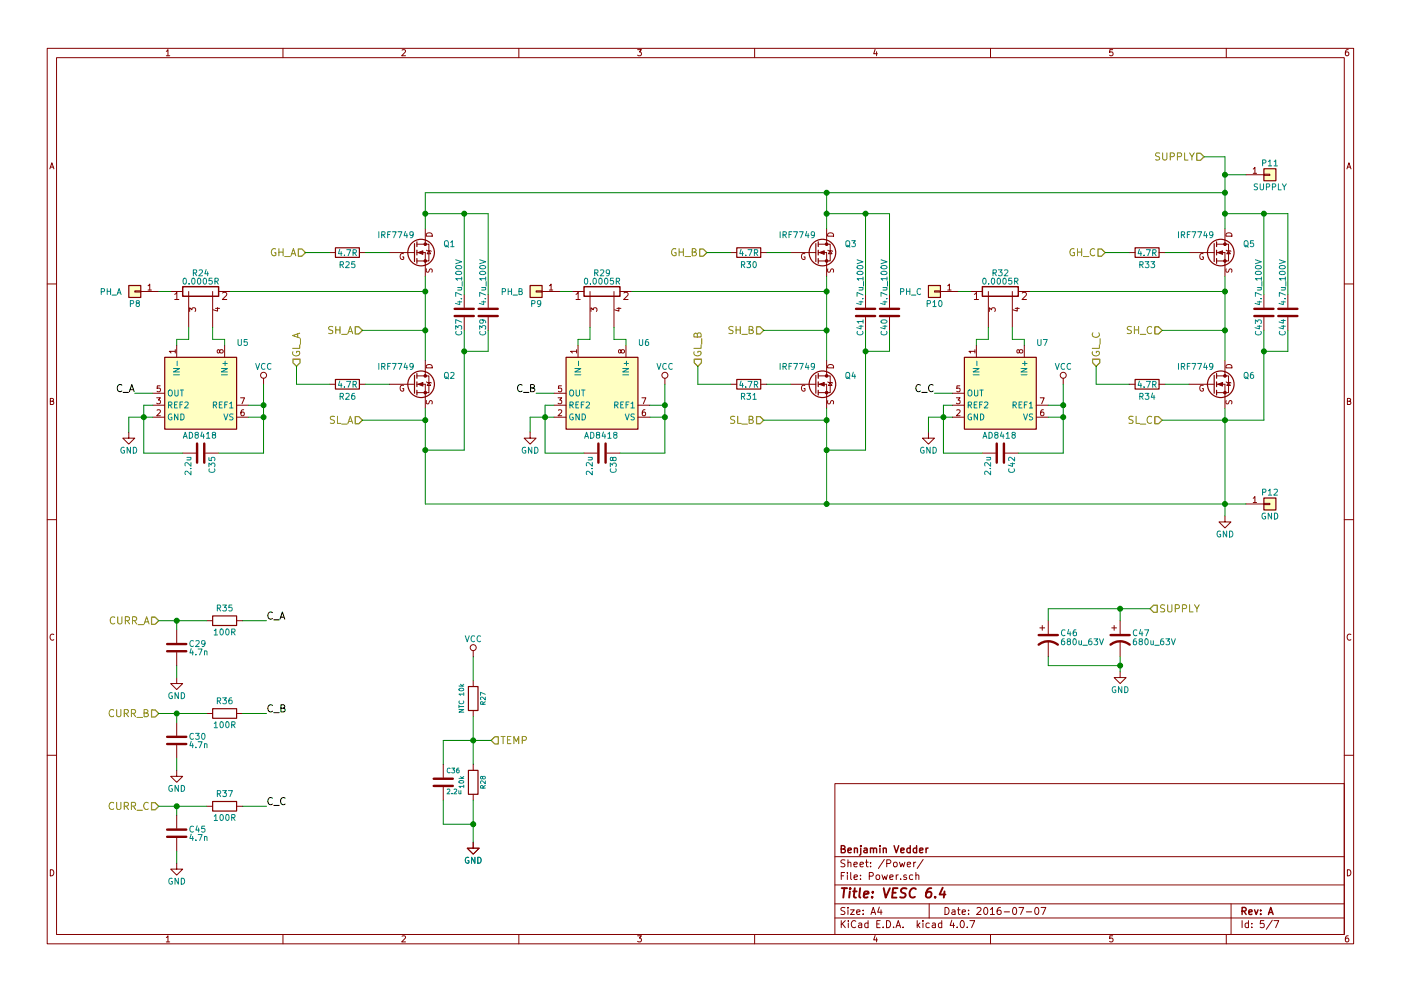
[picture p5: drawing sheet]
EESchema Schematic File Version 2
LIBS:power
LIBS:device
LIBS:transistors
LIBS:conn
LIBS:linear
LIBS:regul
LIBS:74xx
LIBS:cmos4000
LIBS:adc-dac
LIBS:memory
LIBS:xilinx
LIBS:microcontrollers
LIBS:dsp
LIBS:microchip
LIBS:analog_switches
LIBS:motorola
LIBS:texas
LIBS:switches
LIBS:intel
LIBS:audio
LIBS:interface
LIBS:digital-audio
LIBS:philips
LIBS:display
LIBS:cypress
LIBS:siliconi
LIBS:opto
LIBS:atmel
LIBS:contrib
LIBS:valves
LIBS:crf_1
EELAYER 25 0
EELAYER END
$Descr A4 11693 8268
encoding utf-8
Sheet 5 7
Title "VESC 6.4"
Date "2016-07-07"
Rev "A"
Comp "Benjamin Vedder"
Comment1 ""
Comment2 ""
Comment3 ""
Comment4 ""
$EndDescr
Text HLabel 1325 5175 0    60   Input ~ 0
CURR_A
$Comp
L IRF7749 Q1
U 1 1
P 3450 2100
F 0 "Q1" H 3700 2175 50  0000 L CNN
F 1 "IRF7749" H 3150 2250 50  0000 L CNN
F 2 "IR-DirectFETs:DirectFET_L8" H 3700 2025 50  0001 L CIN
F 3 "" H 3450 2100 50  0001 L CNN
	1    3450 2100
	1    0    0    -1  
$EndComp
$Comp
L IRF7749 Q2
U 1 1
P 3450 3200
F 0 "Q2" H 3700 3275 50  0000 L CNN
F 1 "IRF7749" H 3150 3350 50  0000 L CNN
F 2 "IR-DirectFETs:DirectFET_L8" H 3700 3125 50  0001 L CIN
F 3 "" H 3450 3200 50  0001 L CNN
	1    3450 3200
	1    0    0    -1  
$EndComp
$Comp
L R R26
U 1 1
P 2900 3200
F 0 "R26" V 3000 3200 50  0000 C CNN
F 1 "4.7R" V 2900 3200 50  0000 C CNN
F 2 "CRF1:SMD-0603_r" H 2900 3200 60  0001 C CNN
F 3 "" H 2900 3200 60  0001 C CNN
	1    2900 3200
	0    1    1    0   
$EndComp
$Comp
L R R25
U 1 1
P 2900 2100
F 0 "R25" V 3000 2100 50  0000 C CNN
F 1 "4.7R" V 2900 2100 50  0000 C CNN
F 2 "CRF1:SMD-0603_r" H 2900 2100 60  0001 C CNN
F 3 "" H 2900 2100 60  0001 C CNN
	1    2900 2100
	0    1    1    0   
$EndComp
$Comp
L R R35
U 1 1
P 1875 5175
F 0 "R35" V 1975 5175 50  0000 C CNN
F 1 "100R" V 1775 5175 50  0000 C CNN
F 2 "CRF1:SMD-0603_r" H 1875 5175 60  0001 C CNN
F 3 "" H 1875 5175 60  0001 C CNN
	1    1875 5175
	0    1    -1   0   
$EndComp
Text HLabel 2550 2100 0    60   Input ~ 0
GH_A
Text HLabel 2475 3050 1    60   Input ~ 0
GL_A
Text HLabel 3025 2750 0    60   Input ~ 0
SH_A
$Comp
L C C35
U 1 1
P 1675 3775
F 0 "C35" H 1700 3875 50  0000 L CNN
F 1 "2.2u" H 1700 3675 50  0000 L CNN
F 2 "CRF1:SMD-0603_c" H 1713 3625 50  0001 C CNN
F 3 "" H 1675 3775 50  0001 C CNN
	1    1675 3775
	0    1    1    0   
$EndComp
$Comp
L GND #PWR066
U 1 1
P 1075 3600
F 0 "#PWR066" H 1075 3350 50  0001 C CNN
F 1 "GND" H 1075 3450 50  0000 C CNN
F 2 "" H 1075 3600 50  0001 C CNN
F 3 "" H 1075 3600 50  0001 C CNN
	1    1075 3600
	1    0    0    -1  
$EndComp
$Comp
L VCC #PWR067
U 1 1
P 2200 3200
F 0 "#PWR067" H 2200 3050 50  0001 C CNN
F 1 "VCC" H 2200 3350 50  0000 C CNN
F 2 "" H 2200 3200 50  0001 C CNN
F 3 "" H 2200 3200 50  0001 C CNN
	1    2200 3200
	1    0    0    -1  
$EndComp
$Comp
L SHUNT R24
U 1 1
P 1675 2425
F 0 "R24" V 1825 2425 50  0000 C CNN
F 1 "0.0005R" V 1755 2425 50  0000 C CNN
F 2 "CRF1:SHUNT_CSS2H-3920" H 1675 2425 60  0001 C CNN
F 3 "" H 1675 2425 60  0000 C CNN
	1    1675 2425
	0    -1   -1   0   
$EndComp
$Comp
L C C37
U 1 1
P 3875 2600
F 0 "C37" V 3800 2475 50  0000 C TNN
F 1 "4.7u_100V" V 3800 2850 50  0000 C TNN
F 2 "w_smd_cap:c_1210" H 3913 2450 50  0001 C CNN
F 3 "" H 3875 2600 50  0001 C CNN
	1    3875 2600
	1    0    0    -1  
$EndComp
$Comp
L C C39
U 1 1
P 4075 2600
F 0 "C39" V 4000 2475 50  0000 C TNN
F 1 "4.7u_100V" V 4000 2850 50  0000 C TNN
F 2 "w_smd_cap:c_1210" H 4113 2450 50  0001 C CNN
F 3 "" H 4075 2600 50  0001 C CNN
	1    4075 2600
	1    0    0    -1  
$EndComp
Text Label 1125 3275 2    60   ~ 0
C_A
$Comp
L Conn_01x01 P8
U 1 1
P 1125 2425
F 0 "P8" H 1125 2325 50  0000 C CNN
F 1 "PH_A" H 1325 2425 50  0000 C CNN
F 2 "CRF1:1PAD_4x5mm" H 1125 2425 50  0001 C CNN
F 3 "" H 1125 2425 50  0001 C CNN
	1    1125 2425
	-1   0    0    -1  
$EndComp
$Comp
L IRF7749 Q3
U 1 1
P 6800 2100
F 0 "Q3" H 7050 2175 50  0000 L CNN
F 1 "IRF7749" H 6500 2250 50  0000 L CNN
F 2 "IR-DirectFETs:DirectFET_L8" H 7050 2025 50  0001 L CIN
F 3 "" H 6800 2100 50  0001 L CNN
	1    6800 2100
	1    0    0    -1  
$EndComp
$Comp
L IRF7749 Q4
U 1 1
P 6800 3200
F 0 "Q4" H 7050 3275 50  0000 L CNN
F 1 "IRF7749" H 6500 3350 50  0000 L CNN
F 2 "IR-DirectFETs:DirectFET_L8" H 7050 3125 50  0001 L CIN
F 3 "" H 6800 3200 50  0001 L CNN
	1    6800 3200
	1    0    0    -1  
$EndComp
$Comp
L R R31
U 1 1
P 6250 3200
F 0 "R31" V 6350 3200 50  0000 C CNN
F 1 "4.7R" V 6250 3200 50  0000 C CNN
F 2 "CRF1:SMD-0603_r" H 6250 3200 60  0001 C CNN
F 3 "" H 6250 3200 60  0001 C CNN
	1    6250 3200
	0    1    1    0   
$EndComp
$Comp
L R R30
U 1 1
P 6250 2100
F 0 "R30" V 6350 2100 50  0000 C CNN
F 1 "4.7R" V 6250 2100 50  0000 C CNN
F 2 "CRF1:SMD-0603_r" H 6250 2100 60  0001 C CNN
F 3 "" H 6250 2100 60  0001 C CNN
	1    6250 2100
	0    1    1    0   
$EndComp
Text HLabel 5900 2100 0    60   Input ~ 0
GH_B
Text HLabel 5825 3050 1    60   Input ~ 0
GL_B
Text HLabel 6375 2750 0    60   Input ~ 0
SH_B
$Comp
L GND #PWR068
U 1 1
P 4425 3600
F 0 "#PWR068" H 4425 3350 50  0001 C CNN
F 1 "GND" H 4425 3450 50  0000 C CNN
F 2 "" H 4425 3600 50  0001 C CNN
F 3 "" H 4425 3600 50  0001 C CNN
	1    4425 3600
	1    0    0    -1  
$EndComp
$Comp
L VCC #PWR069
U 1 1
P 5550 3200
F 0 "#PWR069" H 5550 3050 50  0001 C CNN
F 1 "VCC" H 5550 3350 50  0000 C CNN
F 2 "" H 5550 3200 50  0001 C CNN
F 3 "" H 5550 3200 50  0001 C CNN
	1    5550 3200
	1    0    0    -1  
$EndComp
$Comp
L SHUNT R29
U 1 1
P 5025 2425
F 0 "R29" V 5175 2425 50  0000 C CNN
F 1 "0.0005R" V 5105 2425 50  0000 C CNN
F 2 "CRF1:SHUNT_CSS2H-3920" H 5025 2425 60  0001 C CNN
F 3 "" H 5025 2425 60  0000 C CNN
	1    5025 2425
	0    -1   -1   0   
$EndComp
$Comp
L C C41
U 1 1
P 7225 2600
F 0 "C41" V 7150 2475 50  0000 C TNN
F 1 "4.7u_100V" V 7150 2850 50  0000 C TNN
F 2 "w_smd_cap:c_1210" H 7263 2450 50  0001 C CNN
F 3 "" H 7225 2600 50  0001 C CNN
	1    7225 2600
	1    0    0    -1  
$EndComp
$Comp
L C C40
U 1 1
P 7425 2600
F 0 "C40" V 7350 2475 50  0000 C TNN
F 1 "4.7u_100V" V 7350 2850 50  0000 C TNN
F 2 "w_smd_cap:c_1210" H 7463 2450 50  0001 C CNN
F 3 "" H 7425 2600 50  0001 C CNN
	1    7425 2600
	1    0    0    -1  
$EndComp
Text Label 4475 3275 2    60   ~ 0
C_B
$Comp
L IRF7749 Q5
U 1 1
P 10125 2100
F 0 "Q5" H 10375 2175 50  0000 L CNN
F 1 "IRF7749" H 9825 2250 50  0000 L CNN
F 2 "IR-DirectFETs:DirectFET_L8" H 10375 2025 50  0001 L CIN
F 3 "" H 10125 2100 50  0001 L CNN
	1    10125 2100
	1    0    0    -1  
$EndComp
$Comp
L IRF7749 Q6
U 1 1
P 10125 3200
F 0 "Q6" H 10375 3275 50  0000 L CNN
F 1 "IRF7749" H 9825 3350 50  0000 L CNN
F 2 "IR-DirectFETs:DirectFET_L8" H 10375 3125 50  0001 L CIN
F 3 "" H 10125 3200 50  0001 L CNN
	1    10125 3200
	1    0    0    -1  
$EndComp
$Comp
L R R34
U 1 1
P 9575 3200
F 0 "R34" V 9675 3200 50  0000 C CNN
F 1 "4.7R" V 9575 3200 50  0000 C CNN
F 2 "CRF1:SMD-0603_r" H 9575 3200 60  0001 C CNN
F 3 "" H 9575 3200 60  0001 C CNN
	1    9575 3200
	0    1    1    0   
$EndComp
$Comp
L R R33
U 1 1
P 9575 2100
F 0 "R33" V 9675 2100 50  0000 C CNN
F 1 "4.7R" V 9575 2100 50  0000 C CNN
F 2 "CRF1:SMD-0603_r" H 9575 2100 60  0001 C CNN
F 3 "" H 9575 2100 60  0001 C CNN
	1    9575 2100
	0    1    1    0   
$EndComp
Text HLabel 9225 2100 0    60   Input ~ 0
GH_C
Text HLabel 9150 3050 1    60   Input ~ 0
GL_C
Text HLabel 9700 2750 0    60   Input ~ 0
SH_C
$Comp
L GND #PWR070
U 1 1
P 7750 3600
F 0 "#PWR070" H 7750 3350 50  0001 C CNN
F 1 "GND" H 7750 3450 50  0000 C CNN
F 2 "" H 7750 3600 50  0001 C CNN
F 3 "" H 7750 3600 50  0001 C CNN
	1    7750 3600
	1    0    0    -1  
$EndComp
$Comp
L VCC #PWR071
U 1 1
P 8875 3200
F 0 "#PWR071" H 8875 3050 50  0001 C CNN
F 1 "VCC" H 8875 3350 50  0000 C CNN
F 2 "" H 8875 3200 50  0001 C CNN
F 3 "" H 8875 3200 50  0001 C CNN
	1    8875 3200
	1    0    0    -1  
$EndComp
$Comp
L SHUNT R32
U 1 1
P 8350 2425
F 0 "R32" V 8500 2425 50  0000 C CNN
F 1 "0.0005R" V 8430 2425 50  0000 C CNN
F 2 "CRF1:SHUNT_CSS2H-3920" H 8350 2425 60  0001 C CNN
F 3 "" H 8350 2425 60  0000 C CNN
	1    8350 2425
	0    -1   -1   0   
$EndComp
$Comp
L C C43
U 1 1
P 10550 2600
F 0 "C43" V 10475 2475 50  0000 C TNN
F 1 "4.7u_100V" V 10475 2850 50  0000 C TNN
F 2 "w_smd_cap:c_1210" H 10588 2450 50  0001 C CNN
F 3 "" H 10550 2600 50  0001 C CNN
	1    10550 2600
	1    0    0    -1  
$EndComp
$Comp
L C C44
U 1 1
P 10750 2600
F 0 "C44" V 10675 2475 50  0000 C TNN
F 1 "4.7u_100V" V 10675 2850 50  0000 C TNN
F 2 "w_smd_cap:c_1210" H 10788 2450 50  0001 C CNN
F 3 "" H 10750 2600 50  0001 C CNN
	1    10750 2600
	1    0    0    -1  
$EndComp
Text Label 7800 3275 2    60   ~ 0
C_C
$Comp
L GND #PWR072
U 1 1
P 10225 4300
F 0 "#PWR072" H 10225 4050 50  0001 C CNN
F 1 "GND" H 10225 4150 50  0000 C CNN
F 2 "" H 10225 4300 50  0001 C CNN
F 3 "" H 10225 4300 50  0001 C CNN
	1    10225 4300
	1    0    0    -1  
$EndComp
$Comp
L Conn_01x01 P12
U 1 1
P 10600 4200
F 0 "P12" H 10600 4300 50  0000 C CNN
F 1 "GND" H 10600 4100 50  0000 C CNN
F 2 "CRF1:1PAD_6x5mm" H 10600 4200 50  0001 C CNN
F 3 "" H 10600 4200 50  0001 C CNN
	1    10600 4200
	1    0    0    -1  
$EndComp
$Comp
L Conn_01x01 P11
U 1 1
P 10600 1450
F 0 "P11" H 10600 1550 50  0000 C CNN
F 1 "SUPPLY" H 10600 1350 50  0000 C CNN
F 2 "CRF1:1PAD_6x5mm" H 10600 1450 50  0001 C CNN
F 3 "" H 10600 1450 50  0001 C CNN
	1    10600 1450
	1    0    0    -1  
$EndComp
Text HLabel 10050 1300 0    60   Input ~ 0
SUPPLY
Text HLabel 3025 3500 0    60   Input ~ 0
SL_A
Text HLabel 6375 3500 0    60   Input ~ 0
SL_B
Text HLabel 9700 3500 0    60   Input ~ 0
SL_C
Text Label 2225 5175 0    60   ~ 0
C_A
$Comp
L C C29
U 1 1
P 1475 5400
F 0 "C29" H 1575 5435 50  0000 L CNN
F 1 "4.7n" H 1575 5365 50  0000 L CNN
F 2 "CRF1:SMD-0603_c" H 1513 5350 50  0001 C CNN
F 3 "" H 1475 5400 50  0001 C CNN
	1    1475 5400
	1    0    0    -1  
$EndComp
$Comp
L GND #PWR073
U 1 1
P 1475 5650
F 0 "#PWR073" H 1475 5400 50  0001 C CNN
F 1 "GND" H 1475 5500 50  0000 C CNN
F 2 "" H 1475 5650 50  0001 C CNN
F 3 "" H 1475 5650 50  0001 C CNN
	1    1475 5650
	1    0    0    -1  
$EndComp
Text HLabel 1325 5950 0    60   Input ~ 0
CURR_B
$Comp
L R R36
U 1 1
P 1875 5950
F 0 "R36" V 1975 5950 50  0000 C CNN
F 1 "100R" V 1775 5950 50  0000 C CNN
F 2 "CRF1:SMD-0603_r" H 1875 5950 60  0001 C CNN
F 3 "" H 1875 5950 60  0001 C CNN
	1    1875 5950
	0    1    -1   0   
$EndComp
Text Label 2225 5950 0    60   ~ 0
C_B
$Comp
L C C30
U 1 1
P 1475 6175
F 0 "C30" H 1575 6210 50  0000 L CNN
F 1 "4.7n" H 1575 6140 50  0000 L CNN
F 2 "CRF1:SMD-0603_c" H 1513 6125 50  0001 C CNN
F 3 "" H 1475 6175 50  0001 C CNN
	1    1475 6175
	1    0    0    -1  
$EndComp
$Comp
L GND #PWR074
U 1 1
P 1475 6425
F 0 "#PWR074" H 1475 6175 50  0001 C CNN
F 1 "GND" H 1475 6275 50  0000 C CNN
F 2 "" H 1475 6425 50  0001 C CNN
F 3 "" H 1475 6425 50  0001 C CNN
	1    1475 6425
	1    0    0    -1  
$EndComp
Text HLabel 1325 6725 0    60   Input ~ 0
CURR_C
$Comp
L R R37
U 1 1
P 1875 6725
F 0 "R37" V 1975 6725 50  0000 C CNN
F 1 "100R" V 1775 6725 50  0000 C CNN
F 2 "CRF1:SMD-0603_r" H 1875 6725 60  0001 C CNN
F 3 "" H 1875 6725 60  0001 C CNN
	1    1875 6725
	0    1    -1   0   
$EndComp
Text Label 2225 6725 0    60   ~ 0
C_C
$Comp
L C C45
U 1 1
P 1475 6950
F 0 "C45" H 1575 6985 50  0000 L CNN
F 1 "4.7n" H 1575 6915 50  0000 L CNN
F 2 "CRF1:SMD-0603_c" H 1513 6900 50  0001 C CNN
F 3 "" H 1475 6950 50  0001 C CNN
	1    1475 6950
	1    0    0    -1  
$EndComp
$Comp
L GND #PWR075
U 1 1
P 1475 7200
F 0 "#PWR075" H 1475 6950 50  0001 C CNN
F 1 "GND" H 1475 7050 50  0000 C CNN
F 2 "" H 1475 7200 50  0001 C CNN
F 3 "" H 1475 7200 50  0001 C CNN
	1    1475 7200
	1    0    0    -1  
$EndComp
$Comp
L R R27
U 1 1
P 3950 5825
F 0 "R27" V 4030 5825 40  0000 C CNN
F 1 "NTC 10k" V 3850 5826 40  0000 C CNN
F 2 "CRF1:SMD-0603_r" V 3880 5825 30  0001 C CNN
F 3 "" H 3950 5825 30  0000 C CNN
	1    3950 5825
	1    0    0    -1  
$EndComp
$Comp
L R R28
U 1 1
P 3950 6525
F 0 "R28" V 4030 6525 40  0000 C CNN
F 1 "10k" V 3850 6526 40  0000 C CNN
F 2 "CRF1:SMD-0603_r" V 3880 6525 30  0001 C CNN
F 3 "" H 3950 6525 30  0000 C CNN
	1    3950 6525
	1    0    0    -1  
$EndComp
$Comp
L C C36
U 1 1
P 3700 6525
F 0 "C36" H 3725 6625 40  0000 L CNN
F 1 "2.2u" H 3725 6450 40  0000 L CNN
F 2 "CRF1:SMD-0603_c" H 3738 6375 30  0001 C CNN
F 3 "" H 3700 6525 60  0000 C CNN
	1    3700 6525
	1    0    0    -1  
$EndComp
Text HLabel 4100 6175 2    60   Input ~ 0
TEMP
$Comp
L GND #PWR076
U 1 1
P 3950 7025
F 0 "#PWR076" H 3950 6775 50  0001 C CNN
F 1 "GND" H 3950 6875 50  0000 C CNN
F 2 "" H 3950 7025 50  0001 C CNN
F 3 "" H 3950 7025 50  0001 C CNN
	1    3950 7025
	1    0    0    -1  
$EndComp
$Comp
L GND #PWR077
U 1 1
P 3950 7025
F 0 "#PWR077" H 3950 6775 50  0001 C CNN
F 1 "GND" H 3950 6875 50  0000 C CNN
F 2 "" H 3950 7025 50  0001 C CNN
F 3 "" H 3950 7025 50  0001 C CNN
	1    3950 7025
	1    0    0    -1  
$EndComp
$Comp
L VCC #PWR078
U 1 1
P 3950 5475
F 0 "#PWR078" H 3950 5325 50  0001 C CNN
F 1 "VCC" H 3950 5625 50  0000 C CNN
F 2 "" H 3950 5475 50  0001 C CNN
F 3 "" H 3950 5475 50  0001 C CNN
	1    3950 5475
	1    0    0    -1  
$EndComp
$Comp
L CP1 C46
U 1 1
P 8750 5325
F 0 "C46" H 8850 5375 50  0000 L CNN
F 1 "680u_63V" H 8850 5300 50  0000 L CNN
F 2 "Capacitors_THT:CP_Radial_D12.5mm_P5.00mm" H 8750 5325 50  0001 C CNN
F 3 "" H 8750 5325 50  0001 C CNN
	1    8750 5325
	1    0    0    -1  
$EndComp
$Comp
L GND #PWR079
U 1 1
P 9350 5600
F 0 "#PWR079" H 9350 5350 50  0001 C CNN
F 1 "GND" H 9350 5450 50  0000 C CNN
F 2 "" H 9350 5600 50  0001 C CNN
F 3 "" H 9350 5600 50  0001 C CNN
	1    9350 5600
	1    0    0    -1  
$EndComp
Text HLabel 9600 5075 2    60   Input ~ 0
SUPPLY
$Comp
L CP1 C47
U 1 1
P 9350 5325
F 0 "C47" H 9450 5375 50  0000 L CNN
F 1 "680u_63V" H 9450 5300 50  0000 L CNN
F 2 "Capacitors_THT:CP_Radial_D12.5mm_P5.00mm" H 9350 5325 50  0001 C CNN
F 3 "" H 9350 5325 50  0001 C CNN
	1    9350 5325
	1    0    0    -1  
$EndComp
$Comp
L AD8418-CST U5
U 1 1
P 1675 3275
F 0 "U5" H 1375 3700 50  0000 R CNN
F 1 "AD8418" H 1825 2925 50  0000 R CNN
F 2 "Housings_SSOP:MSOP-8_3x3mm_Pitch0.65mm" H 1725 2925 50  0001 C CNN
F 3 "" H 2325 2575 50  0001 C CNN
	1    1675 3275
	-1   0    0    -1  
$EndComp
$Comp
L AD8418-CST U6
U 1 1
P 5025 3275
F 0 "U6" H 4725 3700 50  0000 R CNN
F 1 "AD8418" H 5175 2925 50  0000 R CNN
F 2 "Housings_SSOP:MSOP-8_3x3mm_Pitch0.65mm" H 5075 2925 50  0001 C CNN
F 3 "" H 5675 2575 50  0001 C CNN
	1    5025 3275
	-1   0    0    -1  
$EndComp
$Comp
L AD8418-CST U7
U 1 1
P 8350 3275
F 0 "U7" H 8050 3700 50  0000 R CNN
F 1 "AD8418" H 8500 2925 50  0000 R CNN
F 2 "Housings_SSOP:MSOP-8_3x3mm_Pitch0.65mm" H 8400 2925 50  0001 C CNN
F 3 "" H 9000 2575 50  0001 C CNN
	1    8350 3275
	-1   0    0    -1  
$EndComp
$Comp
L Conn_01x01 P9
U 1 1
P 4475 2425
F 0 "P9" H 4475 2325 50  0000 C CNN
F 1 "PH_B" H 4675 2425 50  0000 C CNN
F 2 "CRF1:1PAD_4x5mm" H 4475 2425 50  0001 C CNN
F 3 "" H 4475 2425 50  0001 C CNN
	1    4475 2425
	-1   0    0    -1  
$EndComp
$Comp
L Conn_01x01 P10
U 1 1
P 7800 2425
F 0 "P10" H 7800 2325 50  0000 C CNN
F 1 "PH_C" H 8000 2425 50  0000 C CNN
F 2 "CRF1:1PAD_4x5mm" H 7800 2425 50  0001 C CNN
F 3 "" H 7800 2425 50  0001 C CNN
	1    7800 2425
	-1   0    0    -1  
$EndComp
$Comp
L C C38
U 1 1
P 5025 3775
F 0 "C38" H 5050 3875 50  0000 L CNN
F 1 "2.2u" H 5050 3675 50  0000 L CNN
F 2 "CRF1:SMD-0603_c" H 5063 3625 50  0001 C CNN
F 3 "" H 5025 3775 50  0001 C CNN
	1    5025 3775
	0    1    1    0   
$EndComp
$Comp
L C C42
U 1 1
P 8350 3775
F 0 "C42" H 8375 3875 50  0000 L CNN
F 1 "2.2u" H 8375 3675 50  0000 L CNN
F 2 "CRF1:SMD-0603_c" H 8388 3625 50  0001 C CNN
F 3 "" H 8350 3775 50  0001 C CNN
	1    8350 3775
	0    1    1    0   
$EndComp
Wire Wire Line
	1325 5175 1725 5175
Wire Wire Line
	2025 5175 2225 5175
Wire Wire Line
	3550 2300 3550 3000
Wire Wire Line
	3050 2100 3250 2100
Wire Wire Line
	3050 3200 3250 3200
Connection ~ 3550 2750
Wire Wire Line
	3550 1600 3550 1900
Wire Wire Line
	2550 2100 2750 2100
Connection ~ 3550 3500
Wire Wire Line
	1200 3775 1525 3775
Wire Wire Line
	2200 3775 1825 3775
Wire Wire Line
	2200 3200 2200 3775
Wire Wire Line
	2200 3375 2075 3375
Wire Wire Line
	2075 3475 2200 3475
Connection ~ 2200 3475
Wire Wire Line
	1200 3375 1200 3775
Wire Wire Line
	1200 3375 1275 3375
Wire Wire Line
	1075 3475 1275 3475
Connection ~ 1200 3475
Wire Wire Line
	1075 3475 1075 3600
Wire Wire Line
	3025 2750 3550 2750
Connection ~ 2200 3375
Wire Wire Line
	3550 2425 1925 2425
Connection ~ 3550 2425
Wire Wire Line
	1875 2825 1875 2875
Wire Wire Line
	1875 2825 1775 2825
Wire Wire Line
	1775 2825 1775 2725
Wire Wire Line
	1475 2875 1475 2825
Wire Wire Line
	1475 2825 1575 2825
Wire Wire Line
	1575 2825 1575 2725
Wire Wire Line
	3875 2450 3875 1775
Wire Wire Line
	3550 1775 4075 1775
Connection ~ 3550 1775
Wire Wire Line
	3875 2750 3875 3750
Wire Wire Line
	3875 3750 3550 3750
Connection ~ 3550 3750
Wire Wire Line
	3550 3400 3550 4200
Wire Wire Line
	4075 1775 4075 2450
Connection ~ 3875 1775
Wire Wire Line
	4075 2750 4075 2925
Wire Wire Line
	4075 2925 3875 2925
Connection ~ 3875 2925
Wire Wire Line
	1275 3275 1125 3275
Wire Wire Line
	1425 2425 1325 2425
Wire Wire Line
	6900 2300 6900 3000
Wire Wire Line
	6400 2100 6600 2100
Wire Wire Line
	6400 3200 6600 3200
Connection ~ 6900 2750
Wire Wire Line
	6900 1600 6900 1900
Wire Wire Line
	5900 2100 6100 2100
Connection ~ 6900 3500
Wire Wire Line
	4550 3775 4875 3775
Wire Wire Line
	5550 3775 5175 3775
Wire Wire Line
	5550 3200 5550 3775
Wire Wire Line
	5550 3375 5425 3375
Wire Wire Line
	5425 3475 5550 3475
Connection ~ 5550 3475
Wire Wire Line
	4550 3375 4550 3775
Wire Wire Line
	4550 3375 4625 3375
Wire Wire Line
	4425 3475 4625 3475
Connection ~ 4550 3475
Wire Wire Line
	4425 3475 4425 3600
Wire Wire Line
	6375 2750 6900 2750
Connection ~ 5550 3375
Wire Wire Line
	6900 2425 5275 2425
Connection ~ 6900 2425
Wire Wire Line
	5225 2825 5225 2875
Wire Wire Line
	5225 2825 5125 2825
Wire Wire Line
	5125 2825 5125 2725
Wire Wire Line
	4825 2875 4825 2825
Wire Wire Line
	4825 2825 4925 2825
Wire Wire Line
	4925 2825 4925 2725
Wire Wire Line
	7225 2450 7225 1775
Wire Wire Line
	6900 1775 7425 1775
Connection ~ 6900 1775
Wire Wire Line
	7225 2750 7225 3750
Wire Wire Line
	7225 3750 6900 3750
Connection ~ 6900 3750
Wire Wire Line
	7425 1775 7425 2450
Connection ~ 7225 1775
Wire Wire Line
	7425 2750 7425 2925
Wire Wire Line
	7425 2925 7225 2925
Connection ~ 7225 2925
Wire Wire Line
	4625 3275 4475 3275
Wire Wire Line
	4775 2425 4675 2425
Wire Wire Line
	10225 2300 10225 3000
Wire Wire Line
	9725 2100 9925 2100
Wire Wire Line
	9725 3200 9925 3200
Connection ~ 10225 2750
Wire Wire Line
	10225 1300 10225 1900
Wire Wire Line
	9225 2100 9425 2100
Connection ~ 10225 3500
Wire Wire Line
	7875 3775 8200 3775
Wire Wire Line
	8875 3200 8875 3775
Wire Wire Line
	8875 3375 8750 3375
Wire Wire Line
	8875 3475 8750 3475
Wire Wire Line
	7875 3375 7875 3775
Wire Wire Line
	7875 3375 7950 3375
Wire Wire Line
	7750 3475 7950 3475
Connection ~ 7875 3475
Wire Wire Line
	7750 3475 7750 3600
Wire Wire Line
	9700 2750 10225 2750
Connection ~ 8875 3375
Wire Wire Line
	10225 2425 8600 2425
Connection ~ 10225 2425
Wire Wire Line
	8550 2825 8550 2875
Wire Wire Line
	8550 2825 8450 2825
Wire Wire Line
	8450 2825 8450 2725
Wire Wire Line
	8150 2875 8150 2825
Wire Wire Line
	8150 2825 8250 2825
Wire Wire Line
	8250 2825 8250 2725
Wire Wire Line
	10550 2450 10550 1775
Wire Wire Line
	10225 1775 10750 1775
Connection ~ 10225 1775
Wire Wire Line
	10550 3500 10550 2750
Wire Wire Line
	10225 3400 10225 4300
Wire Wire Line
	10750 1775 10750 2450
Connection ~ 10550 1775
Wire Wire Line
	10750 2750 10750 2925
Wire Wire Line
	10750 2925 10550 2925
Connection ~ 10550 2925
Wire Wire Line
	7950 3275 7800 3275
Wire Wire Line
	8100 2425 8000 2425
Wire Wire Line
	3550 1600 10225 1600
Connection ~ 6900 1600
Wire Wire Line
	10225 1300 10050 1300
Connection ~ 10225 1600
Wire Wire Line
	10225 1450 10400 1450
Connection ~ 10225 1450
Wire Wire Line
	2475 3200 2750 3200
Wire Wire Line
	3550 3500 3025 3500
Wire Wire Line
	5825 3200 6100 3200
Wire Wire Line
	5825 3200 5825 3050
Wire Wire Line
	6900 3500 6375 3500
Wire Wire Line
	2475 3200 2475 3050
Wire Wire Line
	9150 3200 9425 3200
Wire Wire Line
	9150 3200 9150 3050
Wire Wire Line
	1475 5250 1475 5175
Connection ~ 1475 5175
Wire Wire Line
	1475 5550 1475 5650
Wire Wire Line
	1325 5950 1725 5950
Wire Wire Line
	2025 5950 2225 5950
Wire Wire Line
	1475 6025 1475 5950
Connection ~ 1475 5950
Wire Wire Line
	1475 6325 1475 6425
Wire Wire Line
	1325 6725 1725 6725
Wire Wire Line
	2025 6725 2225 6725
Wire Wire Line
	1475 6800 1475 6725
Connection ~ 1475 6725
Wire Wire Line
	1475 7100 1475 7200
Wire Wire Line
	3950 6675 3950 7025
Wire Wire Line
	3700 6675 3700 6875
Wire Wire Line
	3700 6875 3950 6875
Connection ~ 3950 6875
Wire Wire Line
	3950 5975 3950 6375
Wire Wire Line
	3700 6175 4100 6175
Wire Wire Line
	3700 6175 3700 6375
Connection ~ 3950 6175
Wire Wire Line
	3950 5475 3950 5675
Wire Wire Line
	3550 4200 10400 4200
Connection ~ 6900 4200
Connection ~ 10225 4200
Wire Wire Line
	6900 3400 6900 4200
Wire Wire Line
	9700 3500 10550 3500
Wire Wire Line
	9350 5475 9350 5600
Wire Wire Line
	8750 5475 8750 5550
Wire Wire Line
	8750 5550 9350 5550
Connection ~ 9350 5550
Wire Wire Line
	8750 5175 8750 5075
Wire Wire Line
	8750 5075 9600 5075
Wire Wire Line
	9350 5175 9350 5075
Connection ~ 9350 5075
Connection ~ 8875 3475
Wire Wire Line
	8875 3775 8500 3775
$EndSCHEMATC
